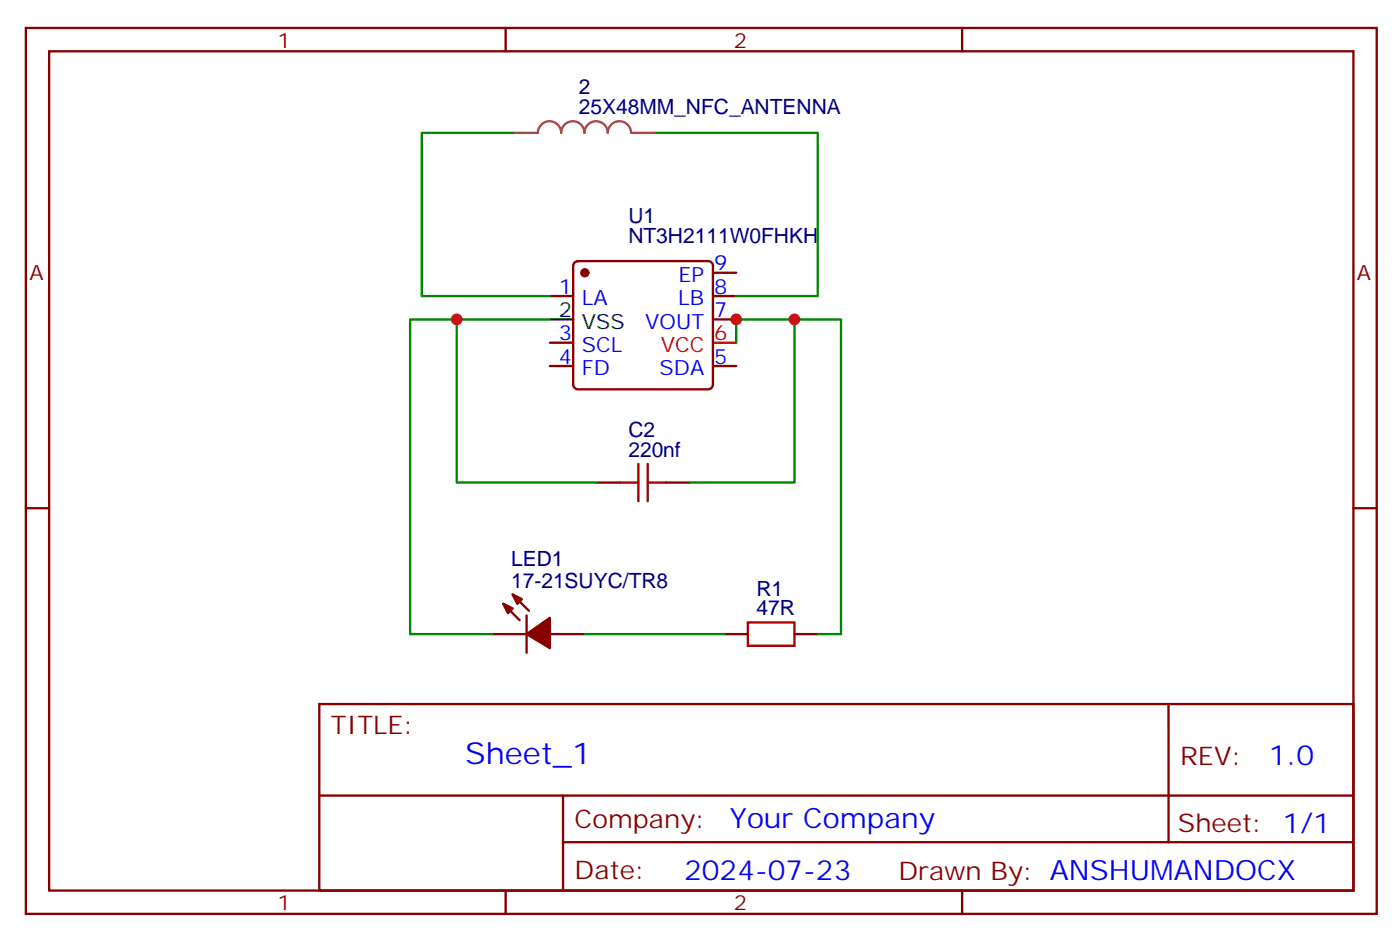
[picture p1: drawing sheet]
<svg xmlns="http://www.w3.org/2000/svg" width="212mm" height="142mm" viewBox="0 0 212 142" stroke-linecap="round" stroke-linejoin="round" font-family="sans-serif">
<g fill="none" stroke="#870000" stroke-width=".35">
<path d="M3.9 4.2h204.6v134.1h-204.6zM7.4 7.8h197.6v127h-197.6zM76.6 4.2v3.6M145.7 4.2v3.6M87.1 39.7l.4-.2h19.8a.71 .71 0 0 1 .7 .7v18a.76 .76 0 0 1-.7 .7h-19.8a.76 .76 0 0 1-.7-.7v-18zM83.3 44.8h3.5M83.3 55.4h3.5M83.3 51.9h3.5M108 41.3h3.5M108 44.8h3.5M108 48.3h3.5M108 55.4h3.5"/>
<path d="M3.9 76.9h3.5M90.3 73h3.6M100.9 73h3.6M205 76.9h3.5M74.5 96h5.3M76.2 91.4l2.5 2.4M77.6 90l2.5 2.4M79.8 93.1v5.7M83.3 96h5.3M109.7 96h3.6M120.3 96h3.6M48.4 106.5h156.6v28.3h-156.6z"/>
<path d="M177 106.6v20.8M48.4 120.4h156.5M76.6 134.8v3.5M85.3 127.4h119.6M85.3 120.4v14.1M145.7 134.8v3.5"/>
</g>
<path d="M108 51.9h3.5" fill="none" stroke="#f00" stroke-width=".35"/>
<path d="M83.3 48.3h3.5" fill="none" stroke="#000" stroke-width=".35"/>
<g fill="#870000" stroke="#870000" stroke-width=".35">
<path d="M76.2 91.4l1.4 .7-.7 .7z"/>
<path d="M77.6 90l1.5 .7-.7 .7z"/>
<path d="M79.8 96l3.5-2.5v4.6z"/>
<circle cx="88.6" cy="41.3" r=".53"/>
</g>
<path d="M93.9 73h2.8M96.7 70.2v5.6M98.1 73h2.8M98.1 70.2v5.6M113.3 94.2h7v3.5h-7z" fill="none" stroke="#a10000" stroke-width=".35"/>
<path d="M78 20.1h-14.1v24.7h19.4M99.2 20.1h24.7v24.7h-12.4M69.2 48.3h-7.1v47.7h12.4M83.3 48.3h-14.1v24.7h21.1M111.5 51.9v-3.6h8.8v24.7h-15.8M120.3 48.3h7.1v47.7h-3.5M88.6 96h21.1" fill="none" stroke="#008700" stroke-width=".35"/>
<path d="M78 20.1h3.5a1.76 1.76 0 0 1 1.7-1.8 1.76 1.76 0 0 1 1.8 1.8 1.76 1.76 0 0 1 1.8-1.8 1.76 1.76 0 0 1 1.7 1.8 1.76 1.76 0 0 1 1.8-1.8 1.76 1.76 0 0 1 1.8 1.8 1.76 1.76 0 0 1 1.7-1.8 1.76 1.76 0 0 1 1.8 1.8M95.7 20.1h3.5" fill="none" stroke="#a64a4a" stroke-width=".35"/>
<g fill="#c00">
<circle cx="111.5" cy="48.3" r=".88"/>
<circle cx="69.2" cy="48.3" r=".88"/>
<circle cx="120.3" cy="48.3" r=".88"/>
</g>
<text font-size="4.6" fill="#00f" x="70.5" y="115.6">Sheet_1</text>
<g font-size="4.2" fill="#00f">
<text x="192.2" y="115.8">1.0</text>
<text x="110.5" y="125.4">Your Company</text>
<text x="103.6" y="133.2">2024-07-23</text>
</g>
<g font-size="3.9" fill="#800">
<text x="50.1" y="111.1">TITLE:</text>
<text x="178.8" y="115.8">REV:</text>
<text x="87" y="125.3">Company:</text>
<text x="178.4" y="125.9">Sheet: 1/1</text>
<text x="87" y="133">Date:</text>
<text x="136.1" y="133.1">Drawn By: ANSHUMANDOCX</text>
</g>
<g font-size="3.2" fill="#800">
<text x="42" y="7.2">1</text>
<text x="111.2" y="7.2">2</text>
<text x="4.4" y="42.3">A</text>
<text x="205.5" y="42.3">A</text>
<text x="42" y="137.8">1</text>
<text x="111.2" y="137.8">2</text>
</g>
<g font-size="3.2" fill="#000080">
<text x="87.7" y="17.3">25X48MM_NFC_ANTENNA</text>
<text x="87.7" y="14.2">2</text>
<text x="95.2" y="33.8">U1</text>
<text x="95.2" y="36.8">NT3H2111W0FHKH</text>
<text x="95.2" y="69.1">220nf</text>
<text x="95.2" y="66.2">C2</text>
<text x="77.4" y="88.9">17-21SUYC/TR8</text>
<text x="77.4" y="85.7">LED1</text>
<text x="114.6" y="93.1">47R</text>
<text x="114.6" y="90.1">R1</text>
</g>
<g font-size="3.2" fill="#00f">
<text x="108.2" y="40.9">9</text>
<text x="84.6" y="44.4">1</text>
<text x="88.1" y="46.2">LA</text>
<text x="102.7" y="46.2">LB</text>
<text x="102.8" y="42.7">EP</text>
<text x="108.2" y="44.4">8</text>
<text x="108.2" y="48">7</text>
<text x="84.6" y="51.5">3</text>
<text x="88.1" y="53.3">SCL</text>
<text x="97.7" y="49.7">VOUT</text>
<text x="84.6" y="55">4</text>
<text x="88.1" y="56.8">FD</text>
<text x="99.9" y="56.8">SDA</text>
<text x="108.2" y="55">5</text>
</g>
<g font-size="3.2">
<text x="84.6" y="48">2</text>
<text x="88.1" y="49.7">VSS</text>
</g>
<g font-size="3.2" fill="#f00">
<text x="100.1" y="53.3">VCC</text>
<text x="108.2" y="51.5">6</text>
</g>
</svg>
